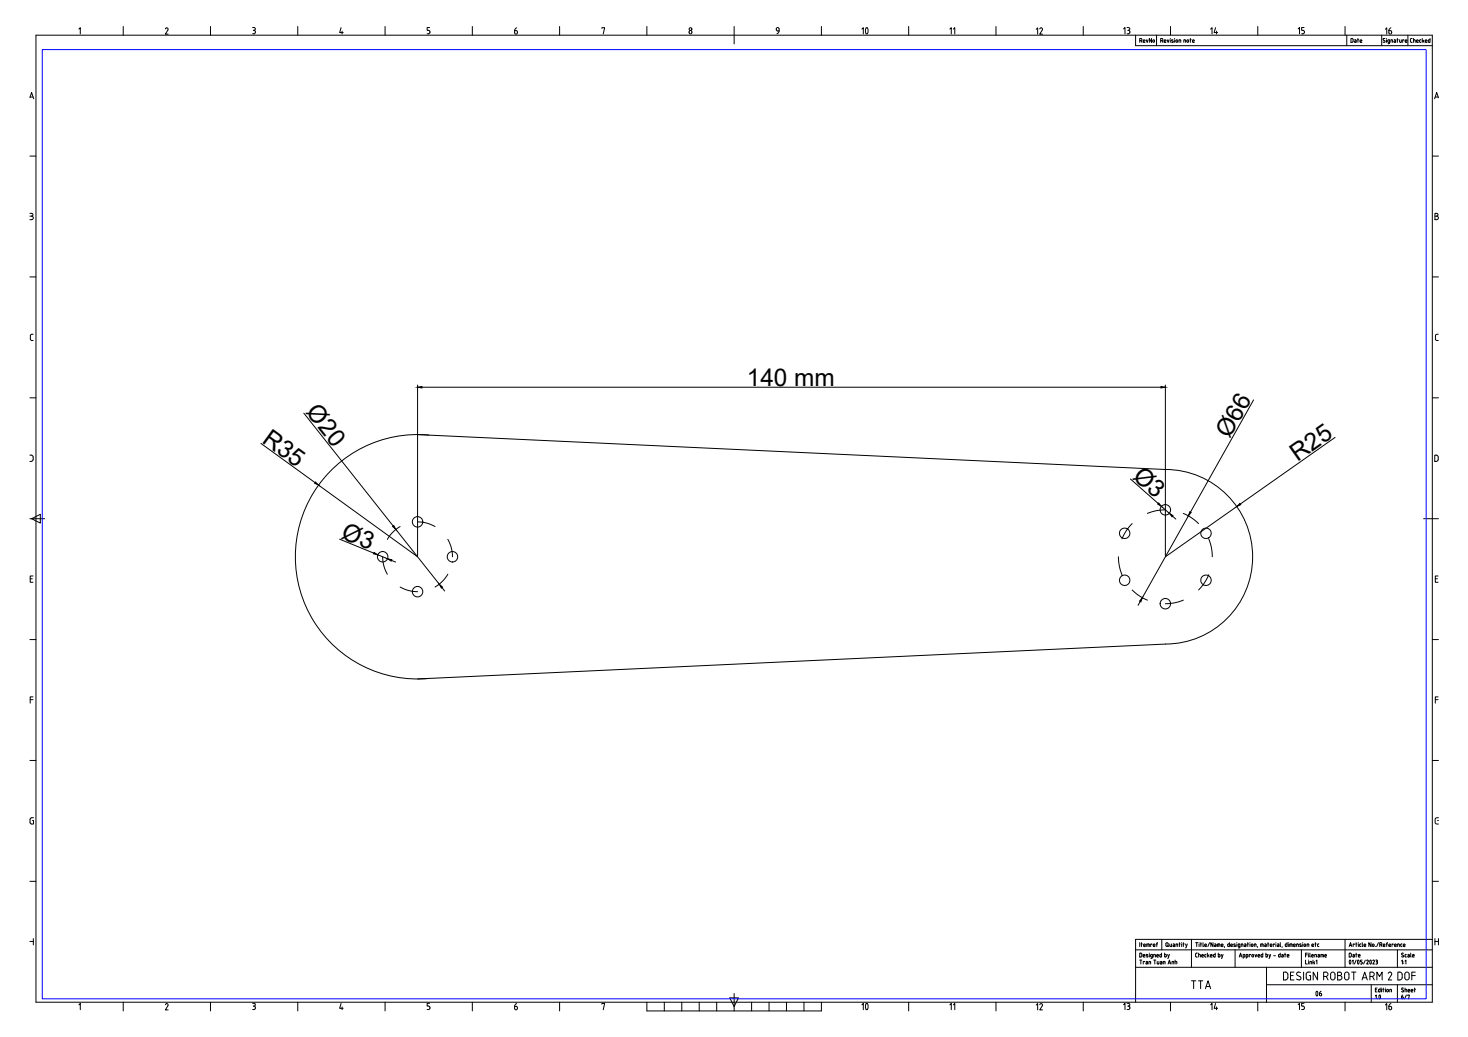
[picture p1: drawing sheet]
<svg xmlns="http://www.w3.org/2000/svg" width="841mm" height="594mm" viewBox="0 0 841 594" stroke-linecap="round" stroke-linejoin="round" font-family="sans-serif">
<!-- layer: Title Block -->
<g fill="none" stroke="#000" stroke-width=".57">
<path d="M45 17l1-1v3M71 15v5M95 17a.8 .8 0 0 1 1-1 .8 .8 0 0 1 0 1l-1 3h1M121 15v5M145 16h1M145 19h1M145 17h1M145 16a.8 .8 0 0 1 1 1 .8 .8 0 0 1-1 0l1 1M146 19h-1M146 18v1M171 15v5M195 16v3h2"/>
<path d="M196 18v1M221 15v5M246 16h-1v1h1a1 1 0 0 1 0 1 1 1 0 0 1 0 1h-1M271 15v5M321 15v5M345 16h1v3M371 15v5M421 15v10M471 15v5M521 15v5M571 15v5M621 15v5"/>
<path d="M671 15v5M721 15v5M771 15v5M21 20h800v554h-800zM651 26h170M665 23h1a.6 .6 0 0 0 0-1h-1v2M666 23v1M667 24h1M667 24h1v-1h-1v1M669 23v1l1-1M670 22h.1M670 23v1"/>
<path d="M672 23h-1l1 1h-1M673 22h.1M673 23v1M674 23h1M674 24h1M674 23v1M675 23v1M675 24v-1h1v1M678 24v-1h1v1M682 23h.1M682 22v2M683 24h1"/>
<path d="M683 24h1v-1h-1v1M792 20v6M793 23a.6 .6 0 0 1 0 1 .6 .6 0 0 1-1 0M794 23v1M795 23v1h1M796 23v2h-1M797 23v1M798 23v1M800 23v1h-1h1M801 22v2M802 23v1h1v-1M804 23v1"/>
<path d="M805 24h.1M805 24h1v-1h-1v1M17 56l1-3 1 4M17 56h2M822 56h2M824 56l-1-3-1 4M17 89h4M821 89h3M17 126h1M17 124h1M17 122h1M18 122a.8 .8 0 0 1 1 1 .8 .8 0 0 1-1 1 1 1 0 0 1 1 1 1 1 0 0 1-1 1"/>
<path d="M822 122h1a.8 .8 0 0 1 1 1 .8 .8 0 0 1-1 1 1 1 0 0 1 1 1 1 1 0 0 1-1 1h-1zM822 124h1M17 159h4M821 159h3M19 191l-2 1v2l1 1h1M824 191l-1 1h-1l1 3h1M17 228h4M821 228h3M17 261h2v1v2h-2M822 261h2v3h-1h-1zM17 297h9M18 297l5-2v5z"/>
<path d="M816 297h8M17 332h2M19 330h-2v4h2M822 332h1M824 330h-2v4h2M17 366h4M821 366h3M19 399h-2v4M824 399h-2v4M17 401h2M822 401h2M17 436h4"/>
<path d="M821 436h3M19 468l-2 1v2l1 1h1v-2M824 470h.1M824 468l-1 1h-1v3h2M17 505h4M821 505h3M17 539h2M19 538v3M666 538v6M683 538v16M771 538v16M821 538h-170v36"/>
<path d="M822 539h2M822 538v3M824 538v3M651 544h170M651 554h170M653 546h1v2h-1zM653 540v2M653 550h1M654 550v2M654 541h.1M654 540v2M655 548h1"/>
<path d="M655 548h1v-1h-1v1M655 542h1v-1h-1v1h1M656 551h-1v1M657 551v1M657 542v-1h1v1M658 547h-1l1 1h-1M658 541v1M658 552v-1h1v1M658 546h.1M658 547v1M660 541h-1v1M660 548h-1v-1h1v2h-1"/>
<path d="M661 548v-1h1v1M661 550h1M662 550v2M662 541h-1v1h1M662 541l-1 1M662 541h1M663 548h1l-1-1v1h1M663 541v1M663 551v1h1v-1M663 540v1M665 551h1M665 546v2v-1"/>
<path d="M666 551v1h-1h1M666 552v-1h1v1M667 546v2h1v-1h-1M668 540h1v2a.6 .6 0 0 1-1 0zM669 542h.1M669 547v1M669 552l1-2 1 2M669 552h1M670 547l-1 2M670 541v1h1v-1M671 552v-1h1v1M672 541h1v1h-1h1"/>
<path d="M673 551h1v1M673 550v2M675 541h-1v1M675 541v1M675 541h1M676 540v2M677 540h.1M677 541v1M678 541h.1M678 540v2M679 541l1 1M680 541l-1 2"/>
<path d="M685 540h1M686 540v2M686 546l-1 1v1h1M687 547h1M687 546v2M687 540h.1M687 541v1M688 541h.1M688 547v1M688 540v2M688 548h1M688 548h1v-1l-1 1"/>
<path d="M689 540v2M690 542h1v-1h-1v1h1M691 547h-1v1h1M692 546v2M692 547l1 1M693 547l-1 1M693 540l-1 2M693 548h1M693 548h1v-1l-1 1M695 540v2l-1-2v2M696 541h1M696 546v2h-1v-1h1"/>
<path d="M697 541v1h-1h1M697 542v-1h2v1M698 546v2h1v-1h-1M698 541v1M700 541h1M700 541v1h1M700 547v1M701 541l-1 1M701 547l-1 2M702 542l-1 1M704 540v2l-1-1h1M705 542h1v-1h-1v1h1"/>
<path d="M708 544v10M708 541h-1l1 1h-1M709 540h.1M709 541v1M710 548l1-2v2M710 548h1M710 542h-1l1-1v2h-1M711 542v-1h1v1M712 548h1v-1h-1v2M713 541h1v1h-1h1M714 548h1v-1h-1v2M715 541h.1"/>
<path d="M715 540v2M716 540h.1M716 541v1M716 547v1M719 542v-1h1v1M719 547v1l1-1M720 542v1M721 548h1v-1h-1v1M721 548h1M723 541v1M723 546v2v-1M724 541h-2v1"/>
<path d="M724 541v1M725 541v1M725 546v2h1v-1h-1M726 554v20M726 541h1M726 540v2M727 547v1M728 542h1l-1-1v1h1M728 547l-1 2M730 548h1M730 541h-1v1M731 540h.1"/>
<path d="M731 541v1M732 541h1M733 541v1h-1h1M733 547h-1l1 1M733 547h.1M733 546v2M733 540l1 2M734 547h1v1h-1h1M735 542l-1 1M735 557h2l1 1v2l-1 1h-2zM736 547h1M736 546v2"/>
<path d="M737 540v2l-1-1h1M737 548h1M737 548h1v-1l-1 1M738 540h.1M738 541v1M739 559h2M740 541v1M740 541h-1v1M741 542h1v-1h-1v1h1M741 557h-2v4h2M743 542v-1h1v1M744 557h1"/>
<path d="M744 557a1 1 0 0 0-1 1 1 1 0 0 0 0 1l2 1M745 559a1.2 1.2 0 0 1 0 2 1.2 1.2 0 0 1-2 0M745 541v1M746 544v10M746 540h.1M746 541v1M747 557v4M747 541h1M747 542h1M747 541v1M748 550v2h1M748 547h1"/>
<path d="M748 541v1M749 542v-1h1v1M749 546h-1v2M750 557l-2 1v3h1h2v-2h-1M750 557h1M750 546h.1M750 547v1M750 550h.1M750 551v1M750 546l1 2M750 552v-1h1v1M751 548h1"/>
<path d="M751 548h1v-1l-1 1M752 542h1l-1-1v1h1M752 550v2M753 551v1M753 548v-1h1v1M753 551l-1 1M753 541h1M754 540v2M754 551v-1v2M755 557v4l-3-4v4M755 547h1v1h-1h1M756 541h-1v1h1"/>
<path d="M757 548v-1h1v1M757 547v1M759 548h1v-1h-1v1M759 548h1M760 557a1.3 1.3 0 0 1 1 1 1.3 1.3 0 0 1-1 1h-2M760 557h-2v4M760 559l1 2M763 557a1.3 1.3 0 0 1 1 0 1.3 1.3 0 0 1 1 1v2a1.2 1.2 0 0 1-1 1 1.2 1.2 0 0 1-2-1zM766 559h2M768 557a1 1 0 0 1 1 1 1 1 0 0 1-1 1M768 557h-2v4h2a1.3 1.3 0 0 0 1-1 1.3 1.3 0 0 0-1-1M771 557h2v3a1.2 1.2 0 0 1-1 1 1.2 1.2 0 0 1-2-1z"/>
<path d="M773 542l1-2v2M773 542h1M773 550v2l1-2M774 557h3M775 551v-1v2M776 557v4M776 541h-1v1M777 541h.1M777 540v2M777 550l-1 2M778 550v2v-2M778 540h.1"/>
<path d="M778 541v1M780 541h-1v1h1M780 540l1 2M780 552h-1M781 542h1v-1l-1 1h1M782 550l-1 2M783 550h1l-1 2h1M785 550l1 1-1 1zM785 540v2l-1-2v2M786 557a1.3 1.3 0 0 1 1 1 1.3 1.3 0 0 1-1 1h-1M786 557h-1v4M786 559l1 2"/>
<path d="M786 550h1l-1 2h1M788 542h.1M788 550h1v1M788 551h1M789 551v1h-1M790 540l-1 2M790 541h1a.6 .6 0 0 0 1 0 .7 .7 0 0 0-1-1h-1v2M791 541l1 1M792 542h1v-1l-1 1h1M794 541h1M795 540l-1 2M796 542h1l-1-1v1h1"/>
<path d="M796 557l-1 1M796 557l1 1-2 3h2M798 541h-1v1M799 542h1v-1h-1v1h1M801 544v10M801 557h1l1 1v2l-1 1h-1zM802 541h-1v1M802 541v1M803 541h-1l1 1M803 541h.1M803 542h.1M803 548h1"/>
<path d="M803 551v-1v2M804 542h1v-1h-1v1h1M804 546h-1l1 2M804 551h.1M804 552h.1M805 551v-1v2M805 557h2v3a1.2 1.2 0 0 1-1 1 1.2 1.2 0 0 1-1-1zM806 547h-1v1h1M807 547v1M808 546v2M809 559h2M809 548h1v-1h-1v1"/>
<path d="M809 548h1M811 557h-2v4M45 576l1-1v3M71 574v5M95 576a.8 .8 0 0 1 1-1 .8 .8 0 0 1 0 1l-1 3h1M121 574v5M145 575h1M145 578h1M145 576h1M145 575a.8 .8 0 0 1 1 1 .8 .8 0 0 1-1 0l1 1M146 578h-1M146 577v1"/>
<path d="M171 574v5M195 575v3h2M196 577v1M221 574v5M246 575h-1v1h1a1 1 0 0 1 0 1 1 1 0 0 1 0 1h-1M271 574v5M321 574v5M345 575h1v3M371 574v5h100v-5M381 574v5M391 574v5M401 574v5"/>
<path d="M411 574v5M418 572h5l-2 5zM421 569v10M431 574v5M441 574v5M451 574v5M461 574v5M521 574v5M571 574v5M621 574v5M671 574v5M721 574v5"/>
<path d="M726 564h95M771 574v5M780 561l2-4 1 4M781 560h2M786 564v10M789 561v-4l1 2 2-2v4M801 564v10M804 566h-1l1 1M805 567h1M805 566v2M807 567h1M808 567h1"/>
<path d="M810 567h1M810 566v2"/>
<circle cx="395" cy="18" r=".9"/>
<circle cx="396" cy="17" r=".8"/>
<circle cx="680" cy="24" r=".7"/>
<circle cx="717" cy="542" r=".7"/>
<circle cx="718" cy="548" r=".7"/>
<circle cx="787" cy="542" r=".7"/>
</g>
<!-- layer: Viewport -->
<path d="M24 28h793v544h-793z" fill="none" stroke="#00f" stroke-width=".57"/>
<!-- layer: A-Walls -->
<g fill="none" stroke="#000" stroke-width=".57">
<path d="M174 237l51 64M239 221v97M242 222h423M668 221v97M718 229l-36 64M149 254l31 22M239 249l429 20a50 50 0 0 1 50 50 50 50 0 0 1-50 50l-429 20M246 249a70 70 0 0 0-77 70 70 70 0 0 0 77 70M765 251l-54 38M183 278l56 41M648 274l16 14M239 299h1a20 20 0 0 1 9 3"/>
<path d="M649 300l-3 3-3 6M665 290l5 4M668 292h-5l-6 2M672 296l2 1M678 294l4 2 5 4M681 296l-27 46M709 290l-41 29M195 309l19 8M216 318l6 2M219 319v1a20 20 0 0 0 3 9M227 303l25 32M229 302a19 19 0 0 0-7 7"/>
<path d="M257 309a20 20 0 0 1 2 10M641 319v4l2 6M692 309l2 4 1 6M224 321l3 1M229 336l1 1a20 20 0 0 0 9 2M253 337l2 2M257 329a20 20 0 0 1-8 7M649 338l3 3 5 3M692 329l-2 6-3 3M653 345l-1 2M678 344l-6 1-4 1"/>
<circle cx="239" cy="299" r="3"/>
<circle cx="668" cy="292" r="3"/>
<circle cx="219" cy="319" r="3"/>
<circle cx="259" cy="319" r="3"/>
<circle cx="644" cy="306" r="3"/>
<circle cx="691" cy="306" r="3"/>
<circle cx="239" cy="339" r="3"/>
<circle cx="644" cy="332" r="3"/>
<circle cx="691" cy="332" r="3"/>
<circle cx="668" cy="346" r="3"/>
</g>
<path d="M239 222l3-1v1zM665 221l3 1h-3zM181 276l2 2-3-1zM664 288l1 2-2-1zM670 294l2 1-1 1zM682 293v1l-1 2zM709 290l1-2 1 1zM214 317l2 1-2-1zM225 302l1-1 1 2zM222 320l2 1zM252 335l2 1-1 1zM654 342v3l-1-1z" fill="#000" stroke="#000" stroke-width=".57"/>
<g font-size="14">
<text x="428" y="221">140 mm</text>
<text x="175" y="236" transform="rotate(52 175 236)">Ø20</text>
<text x="704" y="252" transform="rotate(-61 704 252)">Ø66</text>
<text x="150" y="253" transform="rotate(36 150 253)">R35</text>
<text x="743" y="265" transform="rotate(-35 743 265)">R25</text>
<text x="648" y="274" transform="rotate(41 648 274)">Ø3</text>
<text x="195" y="308" transform="rotate(22 195 308)">Ø3</text>
</g>
<text font-size="11.5" x="490" y="581">10</text>
<text font-size="11" x="490" y="22">10</text>
<text font-size="8.8" x="749" y="573">06</text>
<text font-size="8.4" x="682" y="568">TTA</text>
<text font-size="7.9" x="786" y="574">1.0</text>
<g font-size="7.5">
<text x="294" y="21">6</text>
<text x="442" y="21">9</text>
<text x="699" y="21" transform="rotate(-90 699 21)">14</text>
<text x="793" y="21">16</text>
</g>
<g font-size="7.1">
<text x="593" y="21">12</text>
<text x="648" y="20" transform="rotate(-90 648 20)">13</text>
<text x="749" y="20" transform="rotate(-90 749 20)">15</text>
<text x="294" y="580">6</text>
<text x="593" y="580">12</text>
<text x="648" y="580" transform="rotate(-90 648 580)">13</text>
<text x="693" y="580">14</text>
<text x="749" y="580" transform="rotate(-90 749 580)">15</text>
<text x="793" y="580">16</text>
</g>
<g font-size="6.2">
<text x="548" y="21" transform="rotate(-90 548 21)">11</text>
<text x="548" y="580" transform="rotate(-90 548 580)">11</text>
</g>
<g font-size="5.7">
<text x="772" y="550">Date</text>
<text x="802" y="574">6/7</text>
</g>
<g font-size="5.3">
<text x="652" y="25">RevNo</text>
<text x="773" y="25">Date</text>
<text x="807" y="25">Checked</text>
</g>
</svg>
